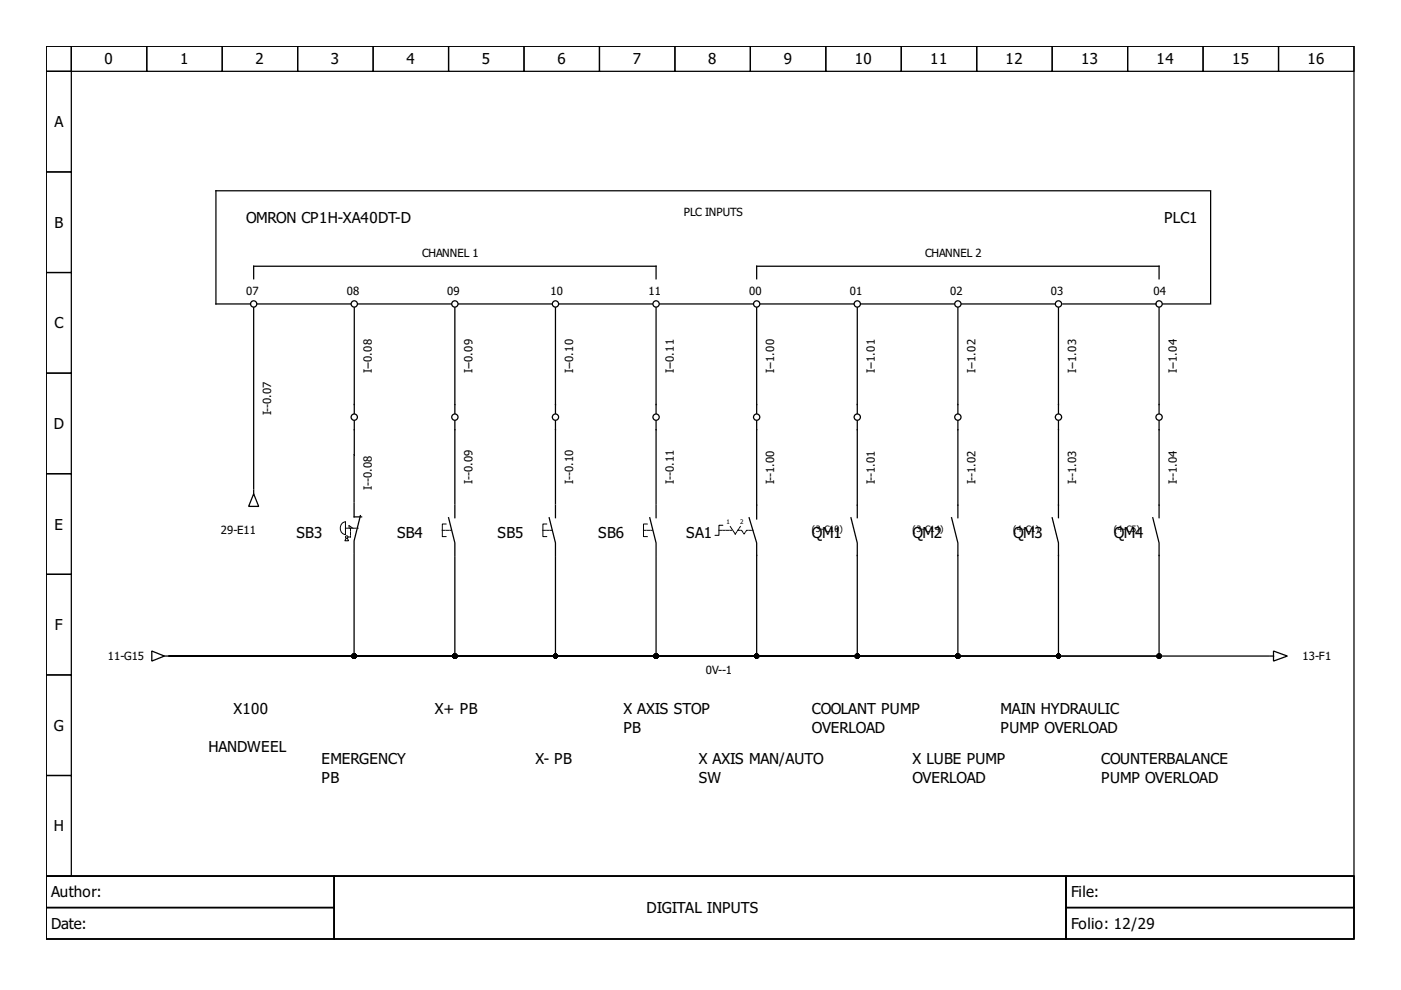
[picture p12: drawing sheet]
<svg xmlns="http://www.w3.org/2000/svg" width="297mm" height="210mm" viewBox="0 0 297 210" stroke-linecap="round" stroke-linejoin="round" font-family="sans-serif">
<g fill="none" stroke="#000" stroke-width=".27">
<path d="M9.8 9.8h277.3v176h-277.3zM9.8 9.8h5.3v5.3h-5.3zM9.8 15.1h5.3v21.4h-5.3zM15.1 9.8h16v5.3h-16zM31.1 9.8h16v5.3h-16zM47.1 9.8h16v5.3h-16zM63.1 9.8h16v5.3h-16zM79.1 9.8h16v5.3h-16zM95.1 9.8h16v5.3h-16zM111.1 9.8h16v5.3h-16zM127.1 9.8h16v5.3h-16zM143.1 9.8h16v5.3h-16z"/>
<path d="M159.1 9.8h16v5.3h-16zM175.1 9.8h16v5.3h-16zM191.1 9.8h16v5.3h-16zM207.1 9.8h16v5.3h-16zM223.1 9.8h16v5.3h-16zM239.1 9.8h16v5.3h-16zM255.1 9.8h16v5.3h-16zM271.1 9.8h16v5.3h-16zM9.8 36.5h5.3v21.3h-5.3zM9.8 57.8h5.3v21.3h-5.3zM53.8 59.1v-2.7h85.3v2.7M160.4 59.1v-2.7h85.3v2.7"/>
<path d="M256.4 40.5h-210.6v23.9h7.3M256.7 40.5v23.9M9.8 79.1h5.3v21.3h-5.3zM53.8 65.2v38.4M54.4 64.4h19.9M75.1 65.2v22.4M75.9 64.4h19.7M96.4 65.2v22.4M97.2 64.4h19.8M117.8 65.2v22.4M118.6 64.4h19.7M139.1 65.2v22.4"/>
<path d="M139.9 64.4h19.7M160.4 65.2v22.4M161.2 64.4h19.8M181.8 65.2v22.4M182.6 64.4h19.7M203.1 65.2v22.4M203.9 64.4h19.7M224.4 65.2v22.4M225.3 64.4h19.8M245.7 65.2v22.4M246.5 64.4h9.9M75.1 89.2v17.2"/>
<path d="M96.4 89.2v17.6M117.8 89.2v17.6M139.1 89.2v17.6M160.4 89.2v20.8M181.8 89.2v20.6M203.1 89.2v20.6M224.4 89.2v20.6M245.7 89.2v20.6M9.8 100.4h5.3v21.4h-5.3zM53.8 104.7l1 2.7h-2.1zM53.8 103.9v.8M75.1 106.7v2.9h1.6"/>
<path d="M75.1 117.6v21.5h-39.2M76.4 109.3l-1.3 5.4v2.6M95.1 109.8l1.3 5.3v2.7M96.4 107.1v2.7M96.4 118v21.1h-60.5M116.4 109.8l1.4 5.3v2.7M117.8 107.1v2.7M117.8 118v21.1h-81.9M137.8 109.8l1.3 5.3v2.7M139.1 107.1v2.7M139.1 118v21.1h-103.2M158.8 109.8l1.6 5.3v24h-124.5"/>
<path d="M180.4 109.8l1.4 5.3v24h-145.9M201.8 109.8l1.3 5.3v24h-167.2M223.1 109.8l1.3 5.3v24h-188.5M244.4 109.8l1.3 5.3v24h-209.8M9.8 121.8h5.3v21.3h-5.3zM32.2 138l2.7 1.1-2.7 1.1zM34.9 139.1h.8M35.9 139.1h233M269.2 139.1h.8M270 138l2.9 1.1-2.9 1.1zM9.8 143.1h5.3v21.3h-5.3zM9.8 164.4h5.3v21.4h-5.3z"/>
<path d="M9.8 185.8h277.3v13.3h-277.3zM9.8 185.8h61v6.6h-61zM9.8 192.4h61v6.7h-61zM70.8 185.8h155.2v13.3h-155.2zM226 185.8h61.1v6.6h-61.1zM226 192.4h61.1v6.7h-61.1z"/>
<circle cx="53.8" cy="64.4" r=".67"/>
<circle cx="75.1" cy="64.4" r=".67"/>
<circle cx="96.4" cy="64.4" r=".67"/>
<circle cx="117.8" cy="64.4" r=".67"/>
<circle cx="139.1" cy="64.4" r=".67"/>
<circle cx="160.4" cy="64.4" r=".67"/>
<circle cx="181.8" cy="64.4" r=".67"/>
<circle cx="203.1" cy="64.4" r=".67"/>
<circle cx="224.4" cy="64.4" r=".67"/>
<circle cx="245.7" cy="64.4" r=".67"/>
<circle cx="75.1" cy="88.4" r=".67"/>
<circle cx="96.4" cy="88.4" r=".67"/>
<circle cx="117.8" cy="88.4" r=".67"/>
<circle cx="139.1" cy="88.4" r=".67"/>
<circle cx="160.4" cy="88.4" r=".67"/>
<circle cx="181.8" cy="88.4" r=".67"/>
<circle cx="203.1" cy="88.4" r=".67"/>
<circle cx="224.4" cy="88.4" r=".67"/>
<circle cx="245.7" cy="88.4" r=".67"/>
</g>
<g fill="none" stroke="#000" stroke-width=".21">
<path d="M72.6 110.9l.6-.2v2.6a1.37 1.37 0 0 1-1.1-1 1.37 1.37 0 0 1 .5-1.4zM73.4 114.1l-.3 .6h.8l-.3-.6M74 112v-.5l.8 .5M94.6 111.1h-.8v2.7h.8M115.9 111.1h-.8v2.7h.8M137.2 111.1h-.8v2.7h.8M153.2 111.4h-.8v2.1h-.8M154.8 111.6l1.1 1.6"/>
<circle cx="73.5" cy="113.9" r=".27"/>
</g>
<path d="M73.2 112h2.7M74.3 113.9h-.5M74.3 112v1.9M93.8 112.4h1.8M115.1 112.4h1.9M136.4 112.4h1.9M152.4 112.4h2.7M155.9 113.2l1.1-1.6M156.4 112.4h.8l.6 .8 .5-.8h1.3" fill="none" stroke="#000" stroke-width=".21" stroke-dasharray=".5 .3"/>
<g fill="#000" stroke="#000" stroke-width=".27">
<circle cx="75.1" cy="139.1" r=".4"/>
<circle cx="96.4" cy="139.1" r=".4"/>
<circle cx="117.8" cy="139.1" r=".4"/>
<circle cx="139.1" cy="139.1" r=".4"/>
<circle cx="160.4" cy="139.1" r=".4"/>
<circle cx="181.8" cy="139.1" r=".4"/>
<circle cx="203.1" cy="139.1" r=".4"/>
<circle cx="224.4" cy="139.1" r=".4"/>
<circle cx="245.7" cy="139.1" r=".4"/>
</g>
<g font-size="3.2">
<text x="22.2" y="13.7">0</text>
<text x="38.2" y="13.7">1</text>
<text x="54.2" y="13.7">2</text>
<text x="70.2" y="13.7">3</text>
<text x="86.2" y="13.7">4</text>
<text x="102.2" y="13.7">5</text>
<text x="118.2" y="13.7">6</text>
<text x="134.2" y="13.7">7</text>
<text x="150.2" y="13.7">8</text>
<text x="166.2" y="13.7">9</text>
<text x="181.2" y="13.7">10</text>
<text x="197.2" y="13.7">11</text>
<text x="213.2" y="13.7">12</text>
<text x="229.2" y="13.7">13</text>
<text x="245.2" y="13.7">14</text>
<text x="261.2" y="13.7">15</text>
<text x="277.2" y="13.7">16</text>
<text x="11.5" y="27">A</text>
<text x="52.2" y="47.4">OMRON CP1H-XA40DT-D</text>
<text x="246.8" y="47.4">PLC1</text>
<text x="11.5" y="48.3">B</text>
<text x="11.5" y="69.6">C</text>
<text x="11.4" y="91">D</text>
<text x="11.5" y="112.3">E</text>
<text x="62.8" y="114">SB3</text>
<text x="84.2" y="114">SB4</text>
<text x="105.5" y="114">SB5</text>
<text x="126.8" y="114">SB6</text>
<text x="145.5" y="114">SA1</text>
<text x="172.2" y="114">QM1</text>
<text x="193.5" y="114">QM2</text>
<text x="214.8" y="114">QM3</text>
<text x="236.1" y="114">QM4</text>
<text x="11.7" y="133.6">F</text>
<text x="11.4" y="155">G</text>
<text x="49.5" y="151.4">X100</text>
<text x="92.2" y="151.4">X+ PB</text>
<text x="132.2" y="151.4">X AXIS STOP</text>
<text x="132.2" y="155.4">PB</text>
<text x="172.2" y="151.4">COOLANT PUMP</text>
<text x="172.2" y="155.4">OVERLOAD</text>
<text x="212.2" y="151.4">MAIN HYDRAULIC</text>
<text x="212.2" y="155.4">PUMP OVERLOAD</text>
<text x="44.2" y="159.4">HANDWEEL</text>
<text x="68.2" y="162">EMERGENCY</text>
<text x="68.2" y="166">PB</text>
<text x="113.5" y="162">X- PB</text>
<text x="148.2" y="162">X AXIS MAN/AUTO</text>
<text x="148.2" y="166">SW</text>
<text x="193.5" y="162">X LUBE PUMP</text>
<text x="193.5" y="166">OVERLOAD</text>
<text x="233.5" y="162">COUNTERBALANCE</text>
<text x="233.5" y="166">PUMP OVERLOAD</text>
<text x="11.4" y="176.3">H</text>
<text x="10.9" y="190.3">Author:</text>
<text x="227.1" y="190.3">File:</text>
<text x="10.9" y="197">Date:</text>
<text x="137.1" y="193.6">DIGITAL INPUTS</text>
<text x="227.1" y="197">Folio: 12/29</text>
</g>
<g font-size="2.4">
<text x="145" y="45.8">PLC INPUTS</text>
<text x="89.5" y="54.6">CHANNEL 1</text>
<text x="196.2" y="54.6">CHANNEL 2</text>
<text x="52.2" y="62.6">07</text>
<text x="73.5" y="62.6">08</text>
<text x="94.8" y="62.6">09</text>
<text x="116.7" y="62.6">10</text>
<text x="137.5" y="62.6">11</text>
<text x="158.8" y="62.6">00</text>
<text x="180.2" y="62.6">01</text>
<text x="201.5" y="62.6">02</text>
<text x="222.8" y="62.6">03</text>
<text x="244.5" y="62.6">04</text>
<text x="78.8" y="79.1" transform="rotate(-90 78.8 79.1)">I--0.08</text>
<text x="100.2" y="79.1" transform="rotate(-90 100.2 79.1)">I--0.09</text>
<text x="121.5" y="79.1" transform="rotate(-90 121.5 79.1)">I--0.10</text>
<text x="142.8" y="79.1" transform="rotate(-90 142.8 79.1)">I--0.11</text>
<text x="164.2" y="79.1" transform="rotate(-90 164.2 79.1)">I--1.00</text>
<text x="185.5" y="79.1" transform="rotate(-90 185.5 79.1)">I--1.01</text>
<text x="206.8" y="79.1" transform="rotate(-90 206.8 79.1)">I--1.02</text>
<text x="228.1" y="79.1" transform="rotate(-90 228.1 79.1)">I--1.03</text>
<text x="249.5" y="79.1" transform="rotate(-90 249.5 79.1)">I--1.04</text>
<text x="57.5" y="88" transform="rotate(-90 57.5 88)">I--0.07</text>
<text x="78.8" y="103.8" transform="rotate(-90 78.8 103.8)">I--0.08</text>
<text x="100.2" y="102.6" transform="rotate(-90 100.2 102.6)">I--0.09</text>
<text x="121.5" y="102.6" transform="rotate(-90 121.5 102.6)">I--0.10</text>
<text x="142.8" y="102.6" transform="rotate(-90 142.8 102.6)">I--0.11</text>
<text x="164.2" y="102.7" transform="rotate(-90 164.2 102.7)">I--1.00</text>
<text x="185.5" y="102.7" transform="rotate(-90 185.5 102.7)">I--1.01</text>
<text x="206.8" y="102.7" transform="rotate(-90 206.8 102.7)">I--1.02</text>
<text x="228.1" y="102.7" transform="rotate(-90 228.1 102.7)">I--1.03</text>
<text x="249.5" y="102.7" transform="rotate(-90 249.5 102.7)">I--1.04</text>
<text x="46.8" y="113.2">29-E11</text>
<text x="22.9" y="139.9">11-G15</text>
<text x="149.6" y="142.8">0V--1</text>
<text x="276.1" y="139.9">13-F1</text>
</g>
<g font-size="1.9">
<text x="172.2" y="112.7">(3-C10)</text>
<text x="193.5" y="112.7">(3-C14)</text>
<text x="214.8" y="112.7">(4-C1)</text>
<text x="236.1" y="112.7">(4-C5)</text>
</g>
<g font-size="1.3">
<text x="154" y="111.1">1</text>
<text x="157" y="111.1">2</text>
</g>
</svg>
